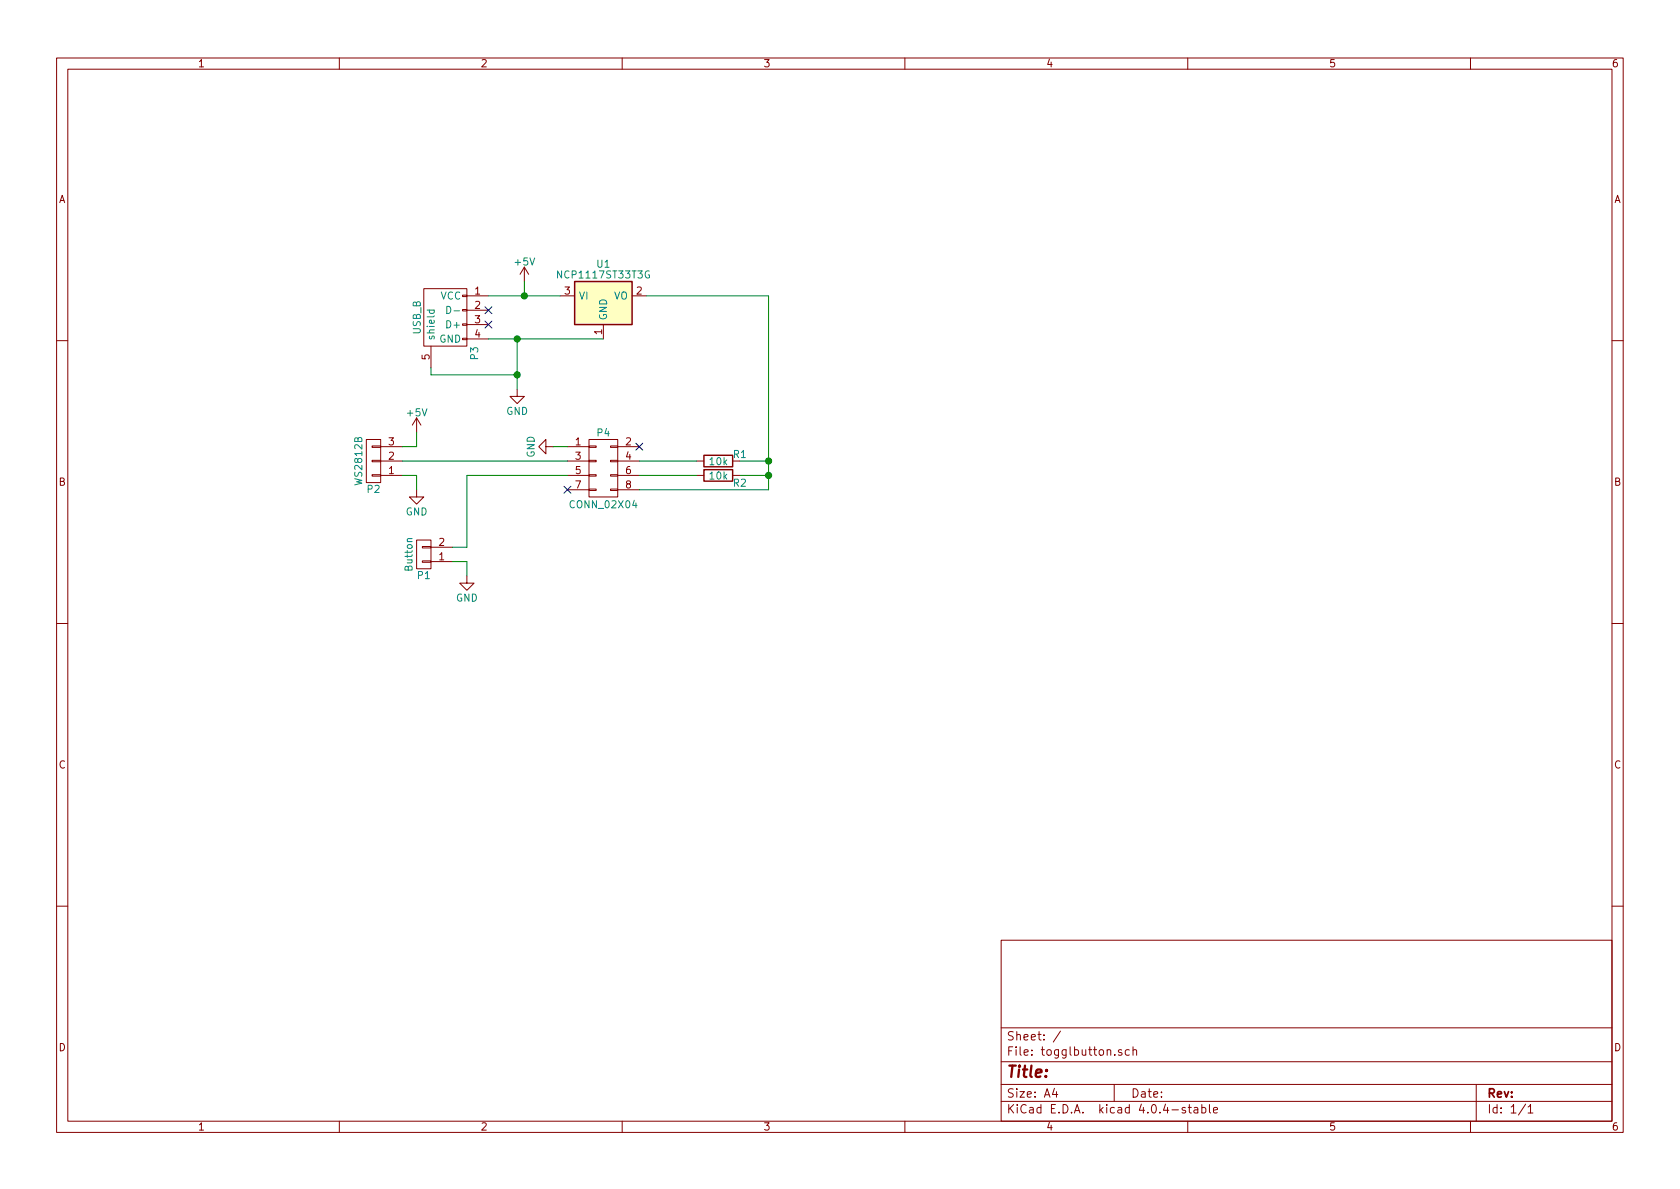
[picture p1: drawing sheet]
EESchema Schematic File Version 2
LIBS:power
LIBS:device
LIBS:transistors
LIBS:conn
LIBS:linear
LIBS:regul
LIBS:74xx
LIBS:cmos4000
LIBS:adc-dac
LIBS:memory
LIBS:xilinx
LIBS:microcontrollers
LIBS:dsp
LIBS:microchip
LIBS:analog_switches
LIBS:motorola
LIBS:texas
LIBS:intel
LIBS:audio
LIBS:interface
LIBS:digital-audio
LIBS:philips
LIBS:display
LIBS:cypress
LIBS:siliconi
LIBS:opto
LIBS:atmel
LIBS:contrib
LIBS:valves
LIBS:Worldsemi
LIBS:togglbutton-cache
EELAYER 25 0
EELAYER END
$Descr A4 11693 8268
encoding utf-8
Sheet 1 1
Title ""
Date ""
Rev ""
Comp ""
Comment1 ""
Comment2 ""
Comment3 ""
Comment4 ""
$EndDescr
$Comp
L CONN_02X04 P4
U 1 1
P 4200 3250
F 0 "P4" H 4200 3500 50  0000 C CNN
F 1 "CONN_02X04" H 4200 3000 50  0000 C CNN
F 2 "Socket_Strips:Socket_Strip_Straight_2x04_Pitch2.54mm" H 4200 3550 50  0001 C CNN
F 3 "" H 4200 2050 50  0000 C CNN
	1    4200 3250
	1    0    0    -1  
$EndComp
$Comp
L USB_B P3
U 1 1
P 3100 2250
F 0 "P3" H 3300 2050 50  0000 C CNN
F 1 "USB_B" H 3050 2450 50  0000 C CNN
F 2 "Connect:USB_B" V 3050 2150 50  0001 C CNN
F 3 "" V 3050 2150 50  0000 C CNN
	1    3100 2250
	0    -1   1    0   
$EndComp
$Comp
L NCP1117ST33T3G U1
U 1 1
P 4200 2050
F 0 "U1" H 4200 2275 50  0000 C CNN
F 1 "NCP1117ST33T3G" H 4200 2200 50  0000 C CNN
F 2 "TO_SOT_Packages_SMD:SOT-223" H 4250 1800 50  0001 L CNN
F 3 "" H 4200 2050 50  0000 C CNN
	1    4200 2050
	1    0    0    -1  
$EndComp
$Comp
L R R2
U 1 1
P 5000 3300
F 0 "R2" V 5050 3450 50  0000 C CNN
F 1 "10k" V 5000 3300 50  0000 C CNN
F 2 "Resistors_ThroughHole:R_Axial_DIN0207_L6.3mm_D2.5mm_P2.54mm_Vertical" V 5150 4800 50  0001 C CNN
F 3 "" H 5000 3300 50  0000 C CNN
	1    5000 3300
	0    1    1    0   
$EndComp
$Comp
L R R1
U 1 1
P 5000 3200
F 0 "R1" V 4950 3350 50  0000 C CNN
F 1 "10k" V 5000 3200 50  0000 C CNN
F 2 "Resistors_ThroughHole:R_Axial_DIN0207_L6.3mm_D2.5mm_P2.54mm_Vertical" V 5150 4700 50  0001 C CNN
F 3 "" H 5000 3200 50  0000 C CNN
	1    5000 3200
	0    1    1    0   
$EndComp
Wire Wire Line
	4850 3300 4450 3300
Wire Wire Line
	4450 3200 4850 3200
Wire Wire Line
	5350 3200 5150 3200
Connection ~ 5350 3200
Wire Wire Line
	5350 3300 5150 3300
Connection ~ 5350 3300
Wire Wire Line
	4500 2050 5350 2050
Wire Wire Line
	5350 2050 5350 3400
Wire Wire Line
	3400 2050 3900 2050
Wire Wire Line
	3400 2350 4200 2350
$Comp
L GND #PWR01
U 1 1
P 2900 3400
F 0 "#PWR01" H 2900 3150 50  0001 C CNN
F 1 "GND" H 2900 3250 50  0000 C CNN
F 2 "" H 2900 3400 50  0000 C CNN
F 3 "" H 2900 3400 50  0000 C CNN
	1    2900 3400
	1    0    0    -1  
$EndComp
$Comp
L GND #PWR02
U 1 1
P 3600 2700
F 0 "#PWR02" H 3600 2450 50  0001 C CNN
F 1 "GND" H 3600 2550 50  0000 C CNN
F 2 "" H 3600 2700 50  0000 C CNN
F 3 "" H 3600 2700 50  0000 C CNN
	1    3600 2700
	1    0    0    -1  
$EndComp
Wire Wire Line
	3600 2350 3600 2700
Connection ~ 3600 2350
$Comp
L +5V #PWR03
U 1 1
P 3650 1950
F 0 "#PWR03" H 3650 1800 50  0001 C CNN
F 1 "+5V" H 3650 2090 50  0000 C CNN
F 2 "" H 3650 1950 50  0000 C CNN
F 3 "" H 3650 1950 50  0000 C CNN
	1    3650 1950
	1    0    0    -1  
$EndComp
Wire Wire Line
	3650 2050 3650 1950
Connection ~ 3650 2050
$Comp
L GND #PWR04
U 1 1
P 3850 3100
F 0 "#PWR04" H 3850 2850 50  0001 C CNN
F 1 "GND" H 3850 2950 50  0000 C CNN
F 2 "" H 3850 3100 50  0000 C CNN
F 3 "" H 3850 3100 50  0000 C CNN
	1    3850 3100
	0    1    1    0   
$EndComp
$Comp
L GND #PWR05
U 1 1
P 3250 4000
F 0 "#PWR05" H 3250 3750 50  0001 C CNN
F 1 "GND" H 3250 3850 50  0000 C CNN
F 2 "" H 3250 4000 50  0000 C CNN
F 3 "" H 3250 4000 50  0000 C CNN
	1    3250 4000
	1    0    0    -1  
$EndComp
Wire Wire Line
	3000 2550 3000 2600
Wire Wire Line
	3000 2600 3600 2600
Connection ~ 3600 2600
NoConn ~ 3400 2250
NoConn ~ 3400 2150
$Comp
L CONN_01X02 P1
U 1 1
P 2950 3850
F 0 "P1" H 2950 4000 50  0000 C CNN
F 1 "Button" V 3050 3850 50  0000 C CNN
F 2 "Pin_Headers:Pin_Header_Straight_1x02_Pitch2.54mm" H 2950 3850 50  0001 C CNN
F 3 "" H 2950 3850 50  0000 C CNN
	1    2950 3850
	-1   0    0    1   
$EndComp
$Comp
L CONN_01X03 P2
U 1 1
P 2600 3200
F 0 "P2" H 2600 3400 50  0000 C CNN
F 1 "WS2812B" V 2700 3200 50  0000 C CNN
F 2 "Pin_Headers:Pin_Header_Straight_1x03_Pitch2.54mm" H 2600 3200 50  0001 C CNN
F 3 "" H 2600 3200 50  0000 C CNN
	1    2600 3200
	-1   0    0    1   
$EndComp
Wire Wire Line
	2800 3300 2900 3300
Wire Wire Line
	2900 3300 2900 3400
$Comp
L +5V #PWR06
U 1 1
P 2900 3000
F 0 "#PWR06" H 2900 2850 50  0001 C CNN
F 1 "+5V" H 2900 3140 50  0000 C CNN
F 2 "" H 2900 3000 50  0000 C CNN
F 3 "" H 2900 3000 50  0000 C CNN
	1    2900 3000
	1    0    0    -1  
$EndComp
Wire Wire Line
	2800 3100 2900 3100
Wire Wire Line
	2900 3100 2900 3000
Wire Wire Line
	3850 3100 3950 3100
NoConn ~ 3950 3400
NoConn ~ 4450 3100
Wire Wire Line
	5350 3400 4450 3400
Wire Wire Line
	3250 3300 3950 3300
Wire Wire Line
	3950 3200 2800 3200
Wire Wire Line
	3250 3300 3250 3800
Wire Wire Line
	3250 3800 3150 3800
Wire Wire Line
	3150 3900 3250 3900
Wire Wire Line
	3250 3900 3250 4000
$EndSCHEMATC
